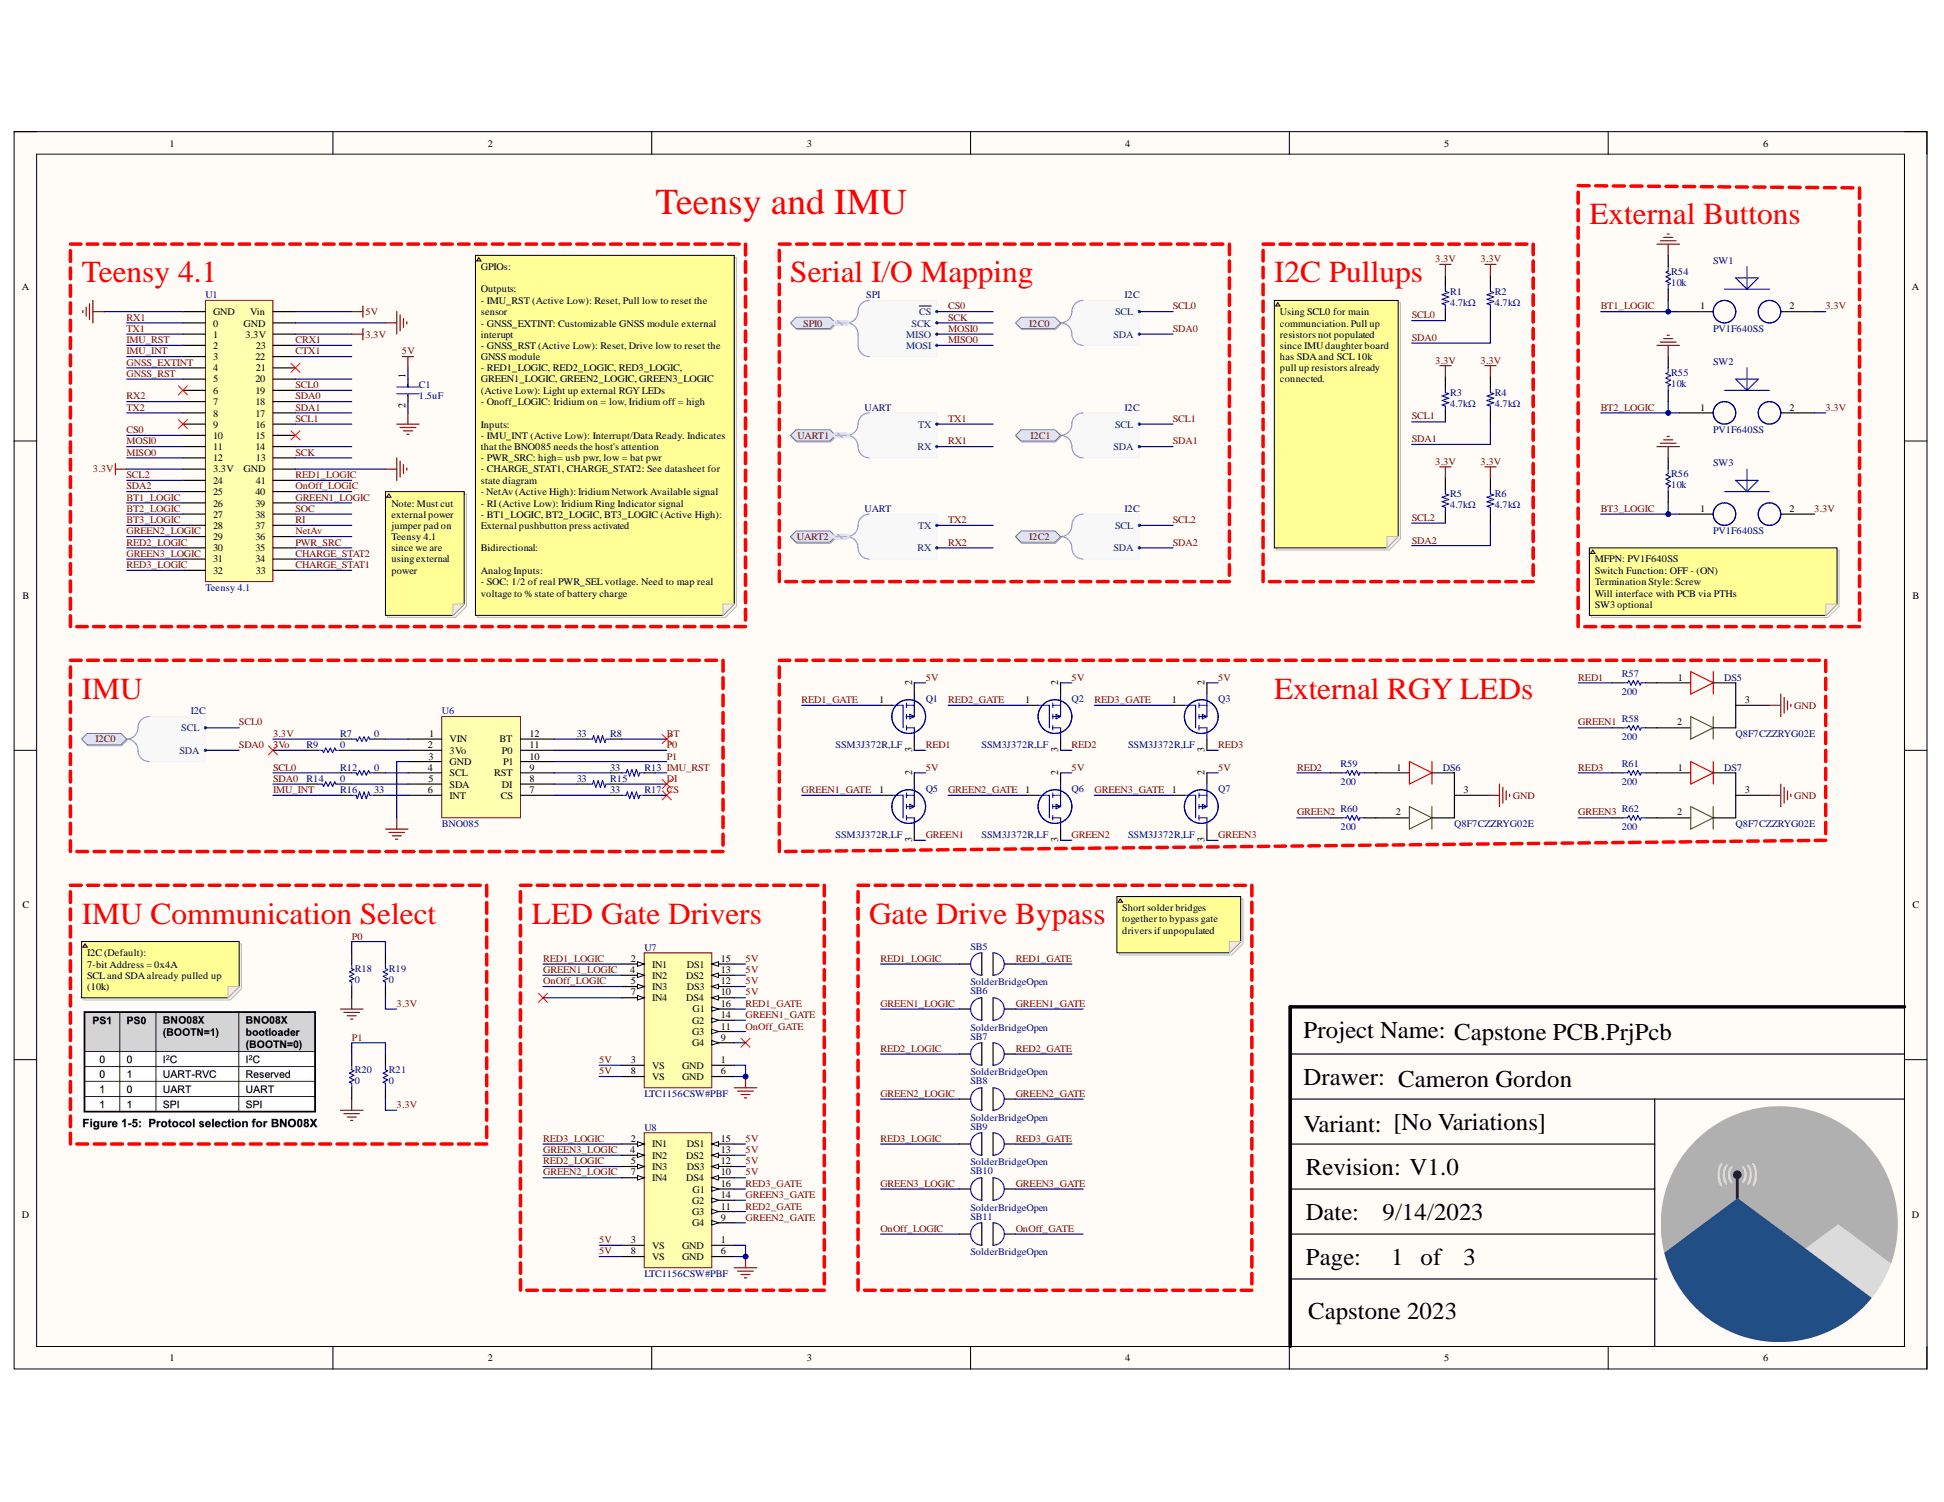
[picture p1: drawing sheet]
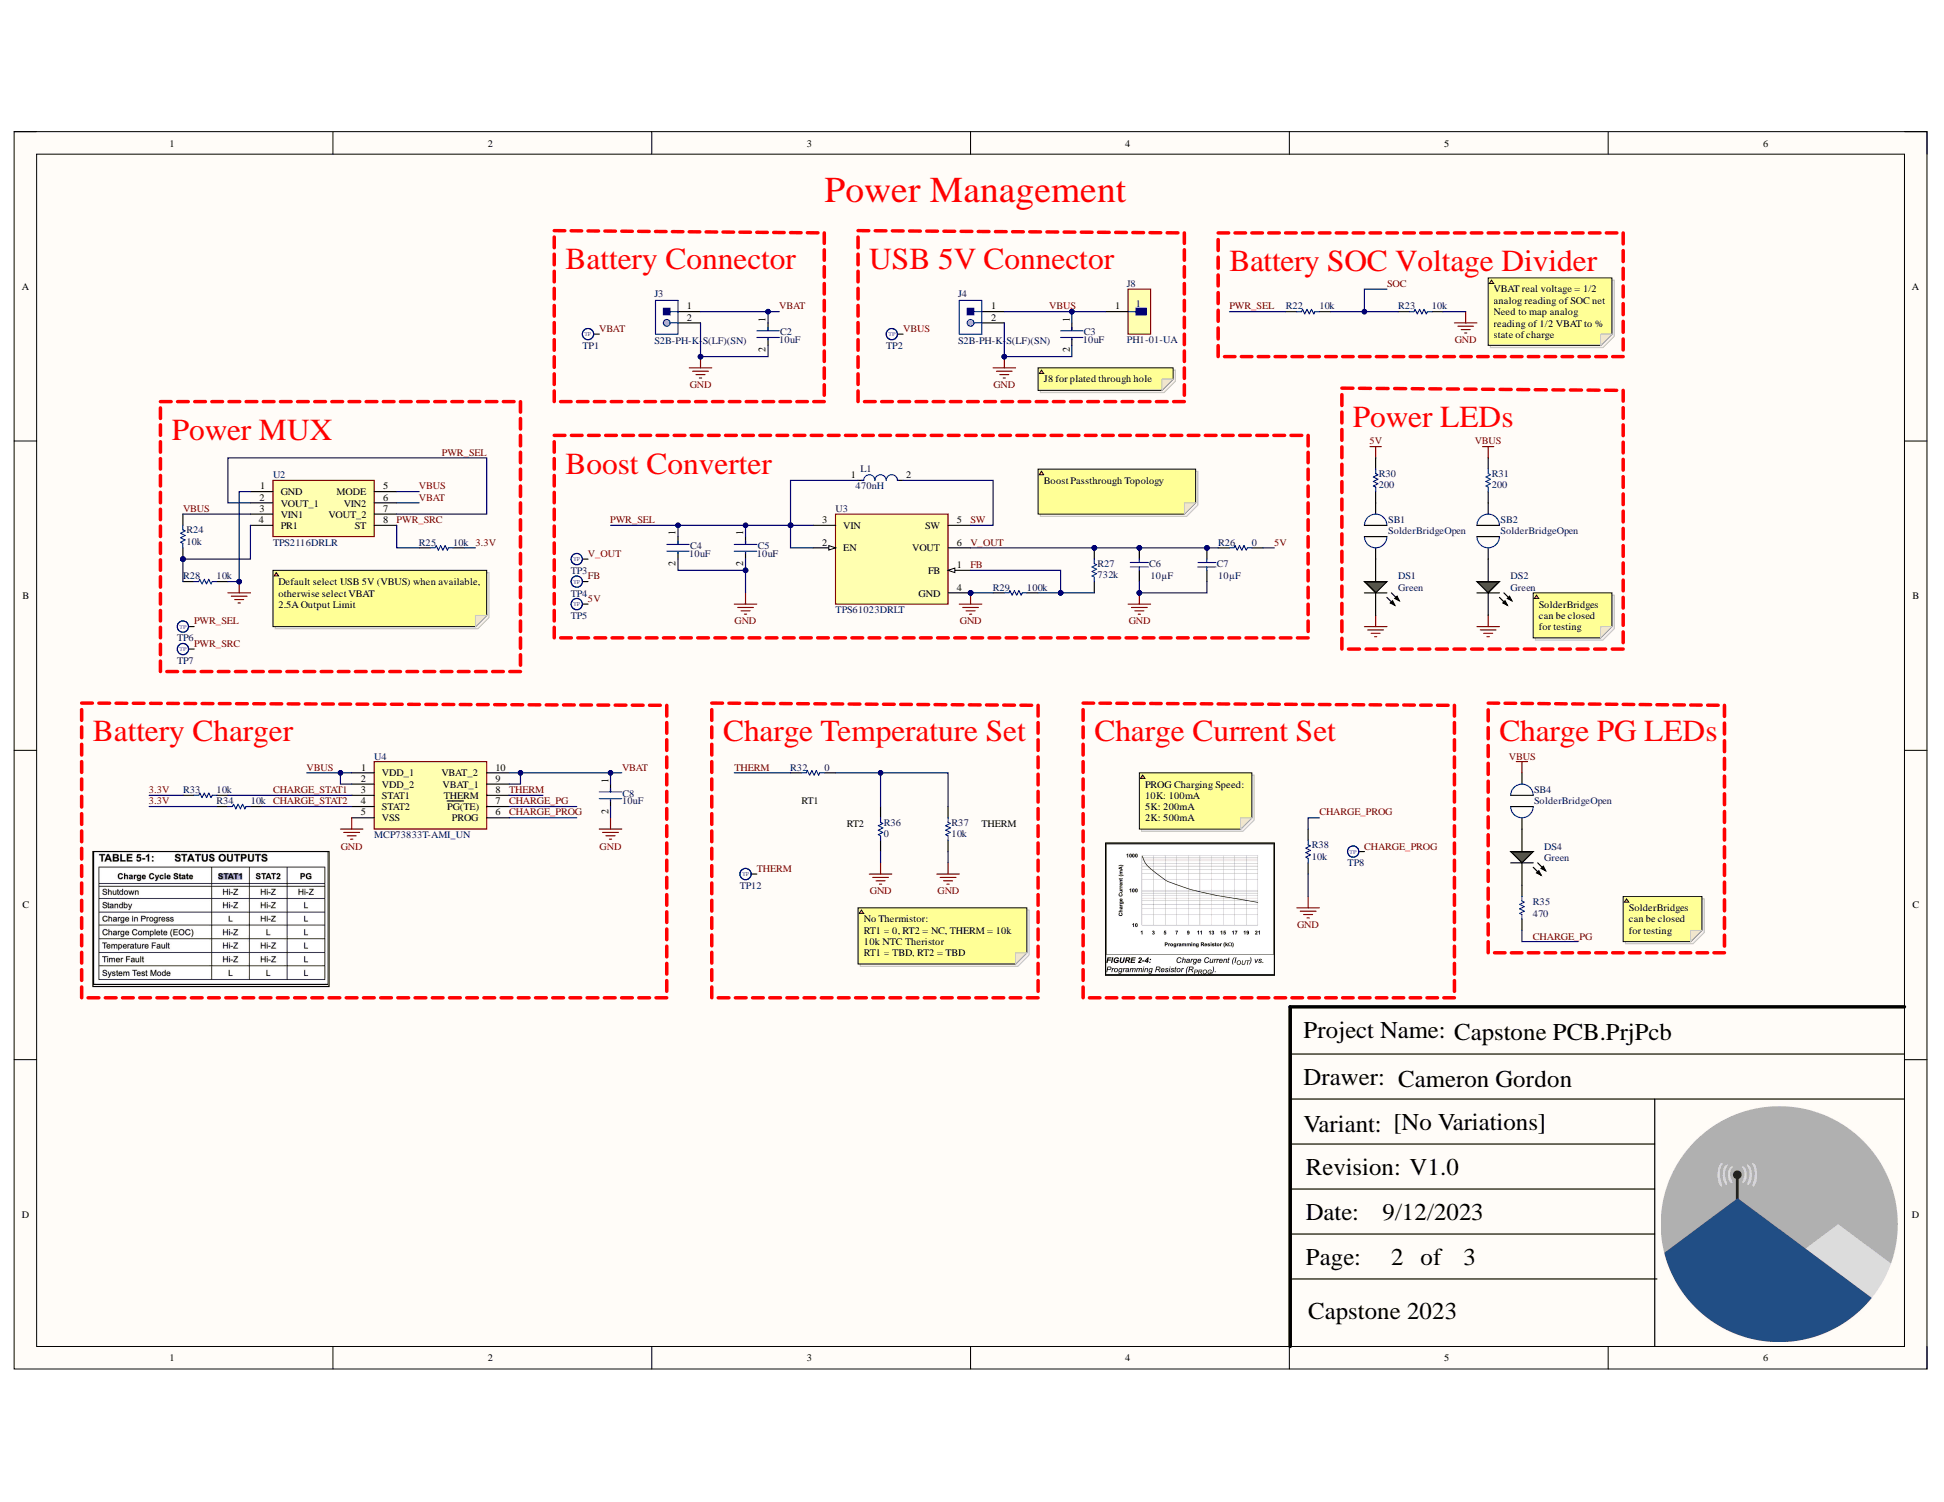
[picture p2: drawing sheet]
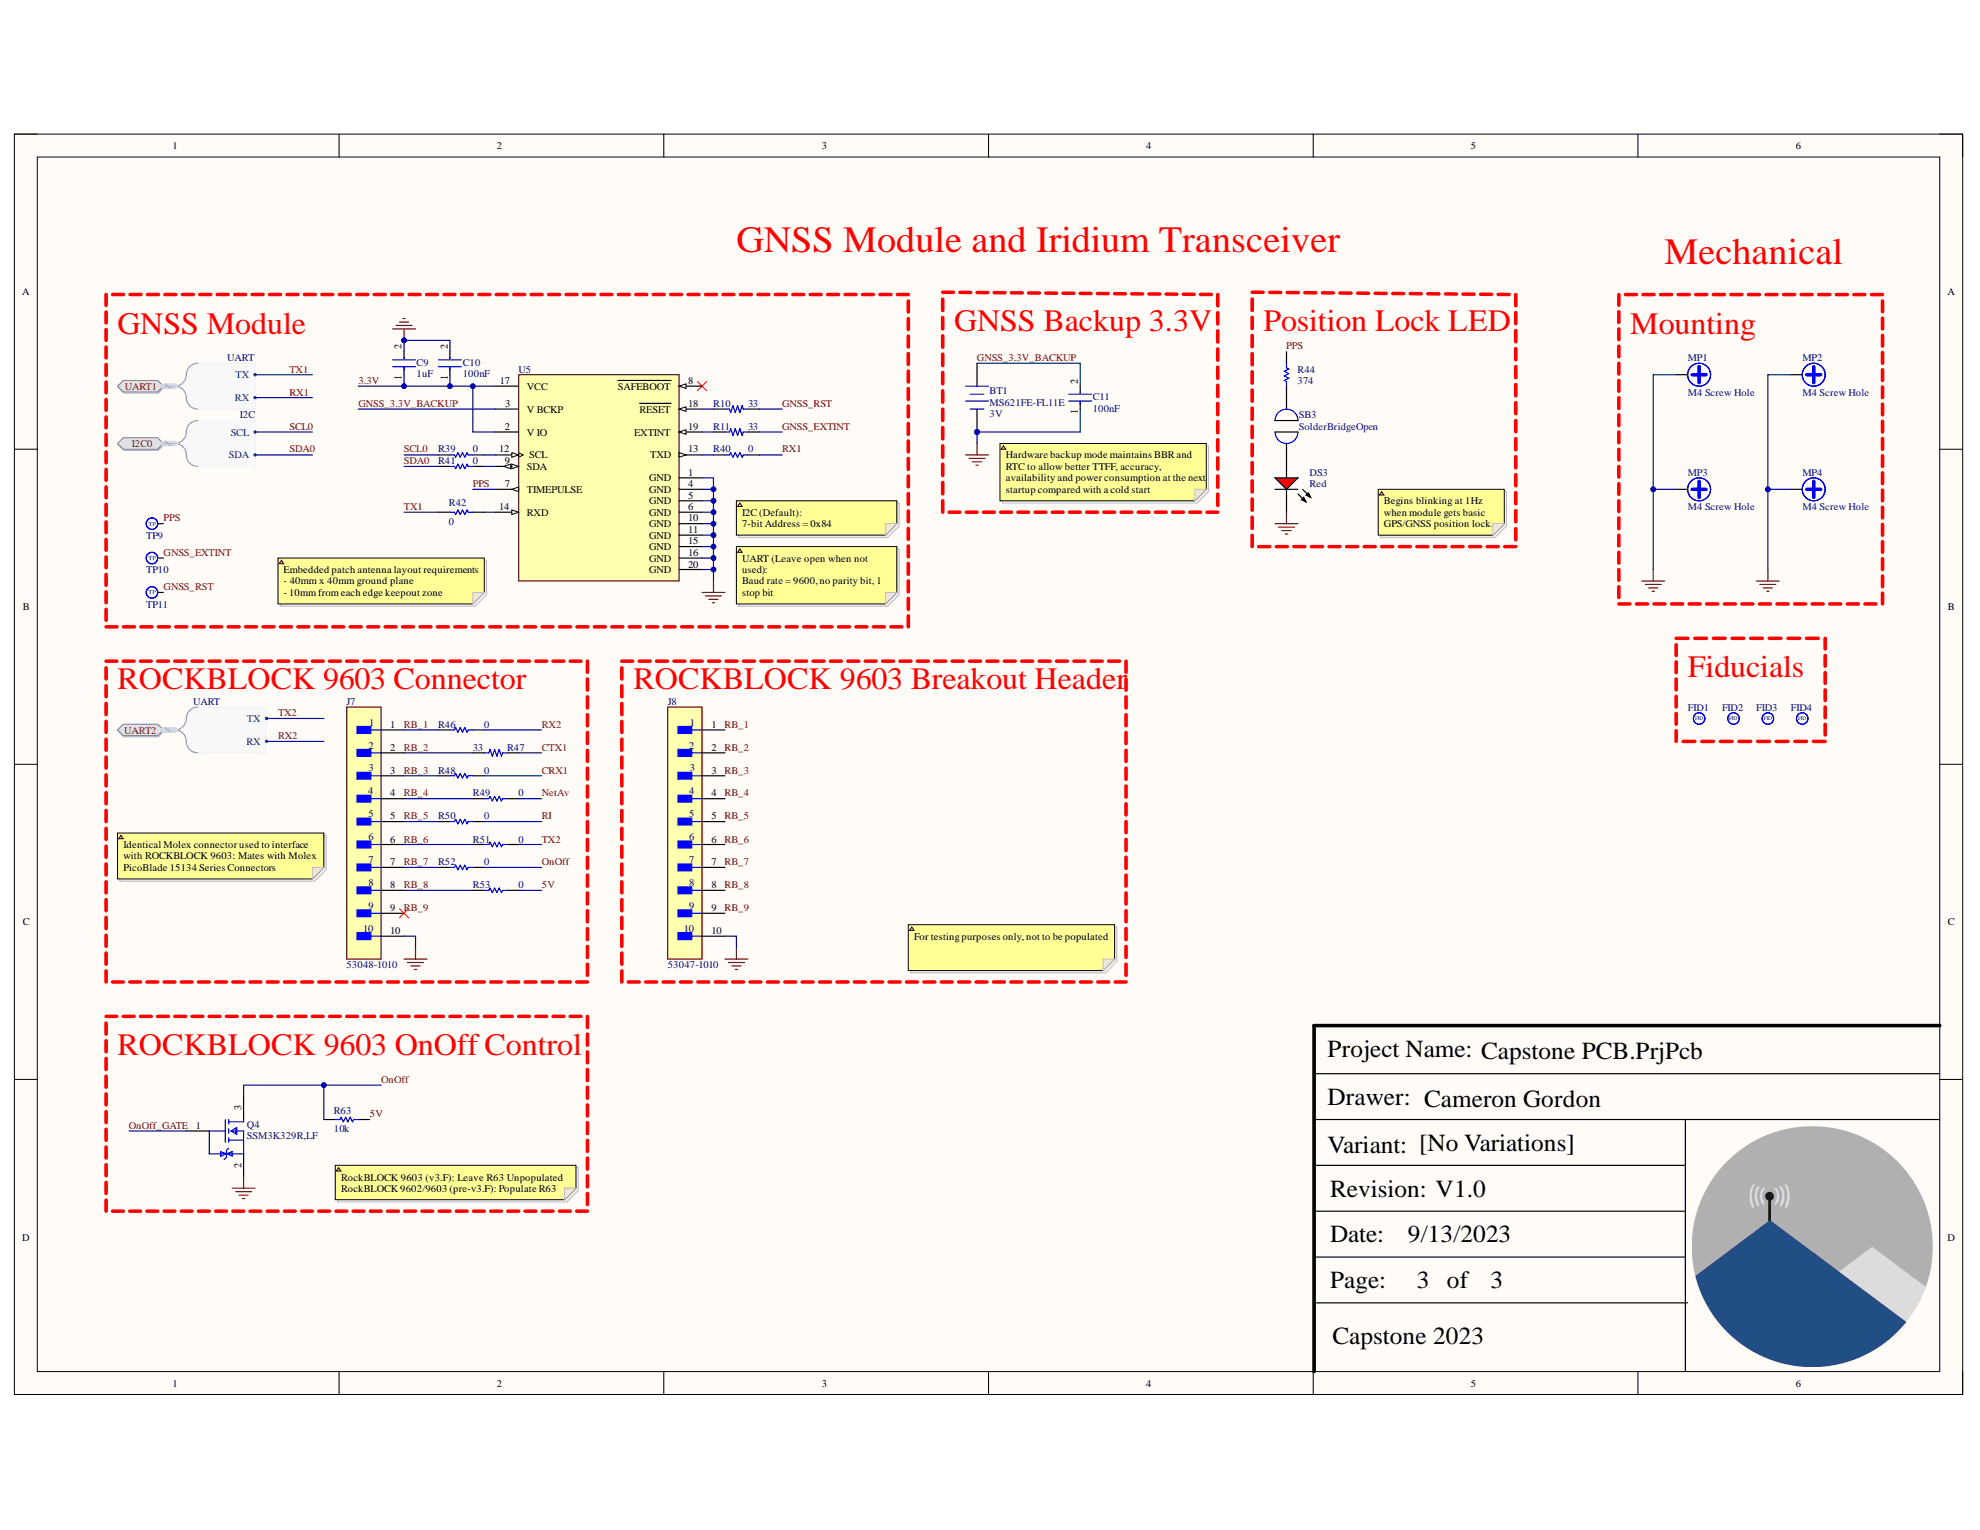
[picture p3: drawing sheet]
# Altium project Capstone PCB.PrjPcb
ProjectDrawer: Cameron Gordon; ProjectRevision: V1.0
3 sheets, 135 parts. Net scope: global (net labels, ports and power ports of the same name join across sheets).
Board file: Capstone PCB.PcbDoc
Sheets:
  Teensy and ICs.SchDoc
  Power Management.SchDoc
  Communication.SchDoc

## Sheet Teensy and ICs.SchDoc: NER A Size Template
size Tabloid; ApprovedBy: WS; DrawnBy: Cameron Gordon; Address4: X.X.X; Revision: 1; SheetNumber: 1; SheetTotal: 3

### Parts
C1  Capacitance: 1.5uF  [FP-C2012-125-0_2-MFG]  (hidden comment: C2012X7R1E155K125AC)
DS5  Q8F7CZZRYG02E  [Q8F7CZZRYG02E]
DS6  Q8F7CZZRYG02E  [Q8F7CZZRYG02E]
DS7  Q8F7CZZRYG02E  [Q8F7CZZRYG02E]
Q1  SSM3J372R,LF  [SSM3J372RLF]
Q2  SSM3J372R,LF  [SSM3J372RLF]
Q3  SSM3J372R,LF  [SSM3J372RLF]
Q5  SSM3J372R,LF  [SSM3J372RLF]
Q6  SSM3J372R,LF  [SSM3J372RLF]
Q7  SSM3J372R,LF  [SSM3J372RLF]
R1  Resistance: 4.7kΩ  [0603 Resistor]  (hidden comment: ERJ-3GEYJ472V)
R2  Resistance: 4.7kΩ  [0603 Resistor]  (hidden comment: ERJ-3GEYJ472V)
R3  Resistance: 4.7kΩ  [0603 Resistor]  (hidden comment: ERJ-3GEYJ472V)
R4  Resistance: 4.7kΩ  [0603 Resistor]  (hidden comment: ERJ-3GEYJ472V)
R5  Resistance: 4.7kΩ  [0603 Resistor]  (hidden comment: ERJ-3GEYJ472V)
R6  Resistance: 4.7kΩ  [0603 Resistor]  (hidden comment: ERJ-3GEYJ472V)
R7  Resistance: 0  [RESC1608X55X25ML10T15]  (hidden comment: RC0603JR-070RL)
R8  Resistance: 33  [0603 Resistor]  (hidden comment: CRGCQ0603J33R)
R9  Resistance: 0  [RESC1608X55X25ML10T15]  (hidden comment: RC0603JR-070RL)
R12  Resistance: 0  [RESC1608X55X25ML10T15]  (hidden comment: RC0603JR-070RL)
R13  Resistance: 33  [0603 Resistor]  (hidden comment: CRGCQ0603J33R)
R14  Resistance: 0  [RESC1608X55X25ML10T15]  (hidden comment: RC0603JR-070RL)
R15  Resistance: 33  [0603 Resistor]  (hidden comment: CRGCQ0603J33R)
R16  Resistance: 33  [0603 Resistor]  (hidden comment: CRGCQ0603J33R)
R17  Resistance: 33  [0603 Resistor]  (hidden comment: CRGCQ0603J33R)
R18  Resistance: 0  [RESC1608X55X25ML10T15]  (hidden comment: RC0603JR-070RL)
R19  Resistance: 0  [RESC1608X55X25ML10T15]  (hidden comment: RC0603JR-070RL)
R20  Resistance: 0  [RESC1608X55X25ML10T15]  (hidden comment: RC0603JR-070RL)
R21  Resistance: 0  [RESC1608X55X25ML10T15]  (hidden comment: RC0603JR-070RL)
R54  Resistance: 10k  [RESC1609X55X30LL15T15]  (hidden comment: ERJ3EKF1002V)
R55  Resistance: 10k  [RESC1609X55X30LL15T15]  (hidden comment: ERJ3EKF1002V)
R56  Resistance: 10k  [RESC1609X55X30LL15T15]  (hidden comment: ERJ3EKF1002V)
R57  value 200  [RESC2013X60X35ML10T20]  (hidden comment: RC0805JR-07200RL)
R58  value 200  [RESC2013X60X35ML10T20]  (hidden comment: RC0805JR-07200RL)
R59  value 200  [RESC2013X60X35ML10T20]  (hidden comment: RC0805JR-07200RL)
R60  value 200  [RESC2013X60X35ML10T20]  (hidden comment: RC0805JR-07200RL)
R61  value 200  [RESC2013X60X35ML10T20]  (hidden comment: RC0805JR-07200RL)
R62  value 200  [RESC2013X60X35ML10T20]  (hidden comment: RC0805JR-07200RL)
SB5  SolderBridgeOpen  [SOLDERBRIDGEOPEN]
SB6  SolderBridgeOpen  [SOLDERBRIDGEOPEN]
SB7  SolderBridgeOpen  [SOLDERBRIDGEOPEN]
SB8  SolderBridgeOpen  [SOLDERBRIDGEOPEN]
SB9  SolderBridgeOpen  [SOLDERBRIDGEOPEN]
SB10  SolderBridgeOpen  [SOLDERBRIDGEOPEN]
SB11  SolderBridgeOpen  [SOLDERBRIDGEOPEN]
SW1  PV1F640SS  [PV1F640SS-Footprint-1]
SW2  PV1F640SS  [PV1F640SS-Footprint-1]
SW3  PV1F640SS  [PV1F640SS-Footprint-1]
U1  Teensy 4.1  [Teensy_4.1]
U6  BNO085  [BNO085]
U7  LTC1156CSW#PBF  [LT-SW-16_L]
U8  LTC1156CSW#PBF  [LT-SW-16_L]

### Blocks framed on the sheet
External Buttons: R54-R56 SW1-SW3
Teensy 4.1: C1 U1
I2C Pullups: R1-R6
IMU: R7-R9 R12-R17 U6
External RGY LEDs: DS5-DS7 Q1-Q3 Q5-Q7 R57-R62
IMU Communication Select: R18-R21
LED Gate Drivers: U7 U8
Gate Drive Bypass: SB5-SB11

### Ports
I2C0 (bidir, harness I2C), I2C1 (bidir, harness I2C), I2C2 (bidir, harness I2C), SPI0 (harness SPI), UART1 (harness UART), UART2 (harness UART)

### Harnesses
SPI: MOSI, MISO, ~{CS}, SCK
UART: TX, RX
I2C: SCL, SDA

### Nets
3.3V: R1.2 R2.2 R3.2 R4.2 R5.2 R6.2 R7.1 R19.1 R21.1 SW1.2 SW2.2 SW3.2 U1.15(3.3V) U1.46(3.3V)
5V: C1.1 Q1.2(S) Q2.2(S) Q3.2(S) Q5.2(S) Q6.2(S) Q7.2(S) U1.48(Vin) U7.3(VS) U7.8(VS) U7.10(DS4) U7.12(DS3) U7.13(DS2) U7.15(DS1) U8.3(VS) U8.8(VS) U8.10(DS4) U8.12(DS3) U8.13(DS2) U8.15(DS1)
GND: C1.2 DS5.3 DS6.3 DS7.3 R18.1 R20.1 R54.1 R55.1 R56.1 U1.1(GND) U1.34(GND) U1.47(GND) U6.3(GND) U7.1(GND) U7.6(GND) U8.1(GND) U8.6(GND)
3Vo: R9.1
BT: R8.2
BT1_LOGIC: R54.2 SW1.1 U1.18(26)
BT2_LOGIC: R55.2 SW2.1 U1.19(27)
BT3_LOGIC: R56.2 SW3.1 U1.20(28)
CHARGE_STAT1: U1.25(33)
CHARGE_STAT2: U1.26(34)
CRX1: U1.45(23)
CS: R17.2
CS0: U1.12(10) ; port SPI0.~{CS}
CTX1: U1.44(22)
DI: R15.2
GNSS_EXTINT: U1.6(4)
GNSS_RST: U1.7(5)
GREEN1: Q5.3(D) R58.2
GREEN1_GATE: Q5.1(G) SB6.1 U7.14(G2)
GREEN1_LOGIC: SB6.2 U1.31(39) U7.4(IN2)
GREEN2: Q6.3(D) R60.2
GREEN2_GATE: Q6.1(G) SB8.1 U8.9(G4)
GREEN2_LOGIC: SB8.2 U1.21(29) U8.7(IN4)
GREEN3: Q7.3(D) R62.2
GREEN3_GATE: Q7.1(G) SB10.1 U8.14(G2)
GREEN3_LOGIC: SB10.2 U1.23(31) U8.4(IN2)
IMU_INT: R16.2 U1.5(3)
IMU_RST: R13.2 U1.4(2)
MISO0: U1.14(12) ; port SPI0.MOSI
MOSI0: U1.13(11) ; port SPI0.MISO
NetAv: U1.28(36)
OnOff_GATE: SB11.1 U7.11(G3)
OnOff_LOGIC: SB11.2 U1.32(40) U7.5(IN3)
P0: R18.2 R19.2 U6.11(P0)
P1: R20.2 R21.2 U6.10(P1)
PWR_SRC: U1.27(35)
RED1: Q1.3(D) R57.2
RED1_GATE: Q1.1(G) SB5.1 U7.16(G1)
RED1_LOGIC: SB5.2 U1.33(41) U7.2(IN1)
RED2: Q2.3(D) R59.2
RED2_GATE: Q2.1(G) SB7.1 U8.11(G3)
RED2_LOGIC: SB7.2 U1.22(30) U8.5(IN3)
RED3: Q3.3(D) R61.2
RED3_GATE: Q3.1(G) SB9.1 U8.16(G1)
RED3_LOGIC: SB9.2 U1.24(32) U8.2(IN1)
RI: U1.29(37)
RX1: U1.2(0) ; port UART1.RX
RX2: U1.9(7) ; port UART2.RX
SCK: U1.35(13) ; port SPI0.SCK
SCL0: R1.1 R12.1 U1.41(19) ; port I2C0.SCL
SCL1: R3.1 U1.38(16) ; port I2C1.SCL
SCL2: R5.1 U1.16(24) ; port I2C2.SCL
SDA0: R2.1 R14.1 U1.40(18) ; port I2C0.SDA
SDA1: R4.1 U1.39(17) ; port I2C1.SDA
SDA2: R6.1 U1.17(25) ; port I2C2.SDA
SOC: U1.30(38)
TX1: U1.3(1) ; port UART1.TX
TX2: U1.10(8) ; port UART2.TX
NetDS5_1: DS5.1 R57.1
NetDS5_2: DS5.2 R58.1
NetDS6_1: DS6.1 R59.1
NetDS6_2: DS6.2 R60.1
NetDS7_1: DS7.1 R61.1
NetDS7_2: DS7.2 R62.1
NetR7_2: R7.2 U6.1(VIN)
NetR8_1: R8.1 U6.12(BT)
NetR9_2: R9.2 U6.2(3Vo)
NetR12_2: R12.2 U6.4(SCL)
NetR13_1: R13.1 U6.9(RST)
NetR14_2: R14.2 U6.5(SDA)
NetR15_1: R15.1 U6.8(DI)
NetR16_1: R16.1 U6.6(INT)
NetR17_1: R17.1 U6.7(CS)

Not connected (* = marked no-connect by the designer): U1 8(6)* 11(9)* 36(14) 37(15)* 42(20) 43(21)*; U7 7(IN4)* 9(G4)*

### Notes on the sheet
- Teensy and IMU
- Serial I/O Mapping
- Using SCL0 for main communciation. Pull up resistors not populated since IMU daughter board has SDA and SCL 10k  pull up resistors already connected.
- Note: Must cut external power jumper pad on Teensy 4.1 since we are using external power
- GPIOs:
  Outputs:
  - IMU_RST (Active Low): Reset, Pull low to reset the sensor
  - GNSS_EXTINT: Customizable GNSS module external interupt
  - GNSS_RST (Active Low): Reset, Drive low to reset the GNSS module
  - RED1_LOGIC, RED2_LOGIC, RED3_LOGIC, GREEN1_LOGIC, GREEN2_LOGIC, GREEN3_LOGIC (Active Low): Light up external RGY LEDs
  - Onoff_LOGIC: Iridium on = low, Iridium off = high
  Inputs:
  - IMU_INT (Active Low): Interrupt/Data Ready. Indicates that the BNO085 needs the host's attention
  - PWR_SRC: high= usb pwr, low = bat pwr
  - CHARGE_STAT1, CHARGE_STAT2: See datasheet for state diagram
  - NetAv (Active High): Iridium Network Available signal
  - RI (Active Low): Iridium Ring Indicator signal
  - BT1_LOGIC, BT2_LOGIC, BT3_LOGIC (Active High): External pushbutton press activated
  Bidirectional:
  Analog Inputs:
  - SOC: 1/2 of real PWR_SEL votlage. Need to map real voltage to % state of battery charge
- (near SW3) MFPN: PV1F640SS
  Switch Function: OFF - (ON)
  Termination Style: Screw
  Will interface with PCB via PTHs
  SW3 optional
- I2C (Default):
  7-bit Address = 0x4A
  SCL and SDA already pulled up (10k)
- Short solder bridges together to bypass gate drivers if unpopulated

## Sheet Power Management.SchDoc: NER A Size Template
size Tabloid; ApprovedBy: WS; DrawnBy: Cameron Gordon; Address4: X.X.X; Revision: 1; SheetNumber: 2; SheetTotal: 3

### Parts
(Parts that share a designator on the sheet are numbered #1, #2 ... from top to bottom, then left to right.)
C2  value 10uF  [FP-C0805C-DG-MFG]  (hidden comment: C0805C106K8PACTU)
C3  value 10uF  [FP-C0805C-DG-MFG]  (hidden comment: C0805C106K8PACTU)
C4  value 10uF  [FP-C0805C-DG-MFG]  (hidden comment: C0805C106K8PACTU)
C5  value 10uF  [FP-C0805C-DG-MFG]  (hidden comment: C0805C106K8PACTU)
C6  Capacitance: 10µF  [CAPC3216X180X55LL20T25]  (hidden comment: GRM31CR71C106KAC7L)
C7  Capacitance: 10µF  [CAPC3216X180X55LL20T25]  (hidden comment: GRM31CR71C106KAC7L)
C8  value 10uF  [FP-C0805C-DG-MFG]  (hidden comment: C0805C106K8PACTU)
DS1  Color: Green  [LUMX-SML-LXT0805_V]  (hidden comment: SML-LXT0805GW-TR)
DS2  Color: Green  [LUMX-SML-LXT0805_V]  (hidden comment: SML-LXT0805GW-TR)
DS4  Color: Green  [LUMX-SML-LXT0805_V]  (hidden comment: SML-LXT0805GW-TR)
J3  S2B-PH-K-S(LF)(SN)  [JST-S2B-PH-K-S_V]
J4  S2B-PH-K-S(LF)(SN)  [JST-S2B-PH-K-S_V]
J8#1  PH1-01-UA  [FP-PH1-01-UA-MFG]
L1  Inductance: 470nH  [FP-IHLP-1212AE-11-MFG]  (hidden comment: IHLP1212AEERR47M11)
R22  Resistance: 10k  [RESC1609X55X30LL15T15]  (hidden comment: ERJ3EKF1002V)
R23  Resistance: 10k  [RESC1609X55X30LL15T15]  (hidden comment: ERJ3EKF1002V)
R24  Resistance: 10k  [RESC1609X55X30LL15T15]  (hidden comment: ERJ3EKF1002V)
R25  Resistance: 10k  [RESC1609X55X30LL15T15]  (hidden comment: ERJ3EKF1002V)
R26  Resistance: 0  [RESC1608X55X25ML10T15]  (hidden comment: RC0603JR-070RL)
R27  value 732k  [RESC1608X55X30LL15T15]  (hidden comment: ERJ-3EKF5232V)
R28  Resistance: 10k  [RESC1609X55X30LL15T15]  (hidden comment: ERJ3EKF1002V)
R29  value 100k  [RESC1608X55X30ML15T15]  (hidden comment: ERJ-3EKF1003V)
R30  value 200  [RESC2013X60X35ML10T20]  (hidden comment: RC0805JR-07200RL)
R31  value 200  [RESC2013X60X35ML10T20]  (hidden comment: RC0805JR-07200RL)
R32  Resistance: 0  [RESC1608X55X25ML10T15]  (hidden comment: RC0603JR-070RL)
R33  Resistance: 10k  [RESC1609X55X30LL15T15]  (hidden comment: ERJ3EKF1002V)
R34  Resistance: 10k  [RESC1609X55X30LL15T15]  (hidden comment: ERJ3EKF1002V)
R35  value 470  [RESC1608X55X30NL15T15]  (hidden comment: ERJ-3GEYJ471V)
R36  Resistance: 0  [RESC1608X55X25ML10T15]  (hidden comment: RC0603JR-070RL)
R37  Resistance: 10k  [RESC1609X55X30LL15T15]  (hidden comment: ERJ3EKF1002V)
R38  Resistance: 10k  [RESC1609X55X30LL15T15]  (hidden comment: ERJ3EKF1002V)
SB1  SolderBridgeOpen  [SOLDERBRIDGEOPEN]
SB2  SolderBridgeOpen  [SOLDERBRIDGEOPEN]
SB4  SolderBridgeOpen  [SOLDERBRIDGEOPEN]
TP1  0.040" Circular Test Point  [40 mil Circular Test Point]  (value not drawn)
TP2  0.040" Circular Test Point  [40 mil Circular Test Point]  (value not drawn)
TP3  0.040" Circular Test Point  [40 mil Circular Test Point]  (value not drawn)
TP4  0.040" Circular Test Point  [40 mil Circular Test Point]  (value not drawn)
TP5  0.040" Circular Test Point  [40 mil Circular Test Point]  (value not drawn)
TP6  0.040" Circular Test Point  [40 mil Circular Test Point]  (value not drawn)
TP7  0.040" Circular Test Point  [40 mil Circular Test Point]  (value not drawn)
TP8  0.040" Circular Test Point  [40 mil Circular Test Point]  (value not drawn)
TP12  0.040" Circular Test Point  [40 mil Circular Test Point]  (value not drawn)
U2  TPS2116DRLR  [SOTFL50P160X60-8N]
U3  TPS61023DRLT  [FP-DRL0006A-MFG]
U4  MCP73833T-AMI_UN  [SOP50P490X110-10N]

### Blocks framed on the sheet
Battery Connector: C2 J3 TP1
USB 5V Connector: C3 J4 J8#1 TP2
Battery SOC Voltage Divider: R22 R23
Power MUX: R24 R25 R28 TP6 TP7 U2
Power LEDs: DS1 DS2 R30 R31 SB1 SB2
Boost Converter: C4-C7 L1 R26 R27 R29 TP3-TP5 U3
Battery Charger: C8 R33 R34 U4
Charge Temperature Set: R32 R36 R37 TP12
Charge Current Set: R38 TP8
Charge PG LEDs: DS4 R35 SB4

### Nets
3.3V: R25.2 R33.1 R34.1
5V: R26.1 R30.2 TP5.1
GND: C2.2 C3.2 C4.2 C5.2 C6.1 C7.1 C8.2 DS1.2(K) DS2.2(K) J3.2 J4.2 R23.2 R28.2 R29.1 R36.2 R37.1 R38.1 U2.1(GND) U3.4(GND) U4.5(VSS)
VBUS: C3.1 J4.1 J8#1.1 R24.2 R31.2 SB4.2 TP2.1 U2.3(VIN1) U2.5(MODE) U4.1(VDD_1) U4.2(VDD_2)
CHARGE_PG: R35.1 U4.7(~{PG(}TE))
CHARGE_PROG: R38.2 TP8.1 U4.6(PROG)
CHARGE_STAT1: R33.2 U4.3(STAT1)
CHARGE_STAT2: R34.2 U4.4(STAT2)
FB: R27.1 R29.2 TP4.1 U3.1(FB)
PWR_SEL: C4.1 C5.1 L1.1 R22.1 TP6.1 U2.2(VOUT_1) U2.7(VOUT_2) U3.2(EN) U3.3(VIN)
PWR_SRC: R25.1 TP7.1 U2.8(ST)
SOC: R22.2 R23.1
SW: L1.2 U3.5(SW)
THERM: R32.2 TP12.1 U4.8(THERM)
V_OUT: C6.2 C7.2 R26.2 R27.2 TP3.1 U3.6(VOUT)
VBAT: C2.1 C8.1 J3.1 TP1.1 U2.6(VIN2) U4.9(VBAT_1) U4.10(VBAT_2)
NetDS1_1: DS1.1(A) SB1.1
NetDS2_1: DS2.1(A) SB2.1
NetDS4_1: DS4.1(A) SB4.1
NetDS4_2: DS4.2(K) R35.2
NetR24_1: R24.1 R28.1 U2.4(PR1)
NetR30_1: R30.1 SB1.2
NetR31_1: R31.1 SB2.2
NetR32_1: R32.1 R36.1 R37.2

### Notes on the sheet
- Power Management
- VBAT real voltage = 1/2 analog reading of SOC net
  Need to map analog reading of 1/2 VBAT to % state of charge
- (near C3) J8 for plated through hole
- Boost Passthrough Topology
- (near R25) Default select USB 5V (VBUS) when available, otherwise select VBAT
  2.5A Output Limit
- SolderBridges can be closed for testing
- (near R32) RT1
- (near R36) RT2
- (near R37) THERM
- PROG Charging Speed:
  10K: 100mA
  5K: 200mA
  2K: 500mA
- No Thermistor:
  RT1 = 0, RT2 = NC, THERM = 10k
  10k NTC Theristor
  RT1 = TBD, RT2 = TBD

## Sheet Communication.SchDoc: NER A Size Template
size Tabloid; ApprovedBy: WS; DrawnBy: Cameron Gordon; Address4: X.X.X; Revision: 1; SheetNumber: 3; SheetTotal: 3

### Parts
(Parts that share a designator on the sheet are numbered #1, #2 ... from top to bottom, then left to right.)
BT1  MS621FE-FL11E  Output Voltage: 3V  [SEIK-MS621FE-FL11E-2_V]
C9  Capacitance: 100nF  [FP-CL10-IPC_C]  (hidden comment: CL10B104MB8NNNC)
C10  Capacitance: 100nF  [FP-CL10-IPC_C]  (hidden comment: CL10B104MB8NNNC)
C11  Capacitance: 100nF  [FP-CL10-IPC_C]  (hidden comment: CL10B104MB8NNNC)
DS3  Illumination Colour: Red  [LTST-C170KRKT_V]  (hidden comment: LTST-C170KRKT)
FID1  Fiducial  [40 mil Circular Test Point]  (value not drawn)
FID2  Fiducial  [40 mil Circular Test Point]  (value not drawn)
FID3  Fiducial  [40 mil Circular Test Point]  (value not drawn)
FID4  Fiducial  [40 mil Circular Test Point]  (value not drawn)
J7  53048-1010  [FP-53048-1010-MFG]
J8#2  53047-1010  [FP-53047-1010-MFG]
MP1  M4 Screw Hole  [New footprint 1]
MP2  M4 Screw Hole  [New footprint 1]
MP3  M4 Screw Hole  [New footprint 1]
MP4  M4 Screw Hole  [New footprint 1]
Q4  SSM3K329R,LF  [FP-2-3Z1A-MFG]
R10  Resistance: 33  [0603 Resistor]  (hidden comment: CRGCQ0603J33R)
R11  Resistance: 33  [0603 Resistor]  (hidden comment: CRGCQ0603J33R)
R39  Resistance: 0  [RESC1608X55X25ML10T15]  (hidden comment: RC0603JR-070RL)
R40  Resistance: 0  [RESC1608X55X25ML10T15]  (hidden comment: RC0603JR-070RL)
R41  Resistance: 0  [RESC1608X55X25ML10T15]  (hidden comment: RC0603JR-070RL)
R42  Resistance: 0  [RESC1608X55X25ML10T15]  (hidden comment: RC0603JR-070RL)
R44  value 374  [RESC2013X60X35ML10T20]  (hidden comment: RC0805FR-07374RL)
R46  Resistance: 0  [RESC1608X55X25ML10T15]  (hidden comment: RC0603JR-070RL)
R47  Resistance: 33  [0603 Resistor]  (hidden comment: CRGCQ0603J33R)
R48  Resistance: 0  [RESC1608X55X25ML10T15]  (hidden comment: RC0603JR-070RL)
R49  Resistance: 0  [RESC1608X55X25ML10T15]  (hidden comment: RC0603JR-070RL)
R50  Resistance: 0  [RESC1608X55X25ML10T15]  (hidden comment: RC0603JR-070RL)
R51  Resistance: 0  [RESC1608X55X25ML10T15]  (hidden comment: RC0603JR-070RL)
R52  Resistance: 0  [RESC1608X55X25ML10T15]  (hidden comment: RC0603JR-070RL)
R53  Resistance: 0  [RESC1608X55X25ML10T15]  (hidden comment: RC0603JR-070RL)
R63  Resistance: 10k  [RESC1609X55X30LL15T15]  (hidden comment: ERJ3EKF1002V)
SB3  SolderBridgeOpen  [SOLDERBRIDGEOPEN]
TP9  0.040" Circular Test Point  [40 mil Circular Test Point]  (value not drawn)
TP10  0.040" Circular Test Point  [40 mil Circular Test Point]  (value not drawn)
TP11  0.040" Circular Test Point  [40 mil Circular Test Point]  (value not drawn)
U5  SAM-M10Q-00B  [FP-SAM-M10Q-00B-MFG]  (value not drawn)

### Blocks framed on the sheet
GNSS Module: C9 C10 R10 R11 R39-R42 TP9-TP11 U5
GNSS Backup 3.3V: BT1 C11
Position Lock LED: DS3 R44 SB3
Mounting: MP1-MP4
ROCKBLOCK 9603 Connector: J7 R46-R53
ROCKBLOCK 9603 Breakout Header: J8#2
Fiducials: FID1-FID4
ROCKBLOCK 9603 OnOff Control: Q4 R63

### Ports
I2C0 (bidir, harness I2C), UART1 (harness UART), UART2 (harness UART)

### Harnesses
UART: TX, RX
I2C: SCL, SDA

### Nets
3.3V: C9.1 C10.1 U5.2(V_IO) U5.17(VCC)
5V: R53.1 R63.1
GND: BT1.2(-) C9.2 C10.2 C11.1 DS3.2(K) J7.10 J8#2.10 MP1.1 MP2.1 MP3.1 MP4.1 Q4.2(SOURCE) U5.1(GND) U5.4(GND) U5.5(GND) U5.6(GND) U5.10(GND) U5.11(GND) U5.15(GND) U5.16(GND) U5.20(GND)
CRX1: R48.1
CTX1: R47.2
GNSS_3.3V_BACKUP: BT1.1(+) C11.2 U5.3(V_BCKP)
GNSS_EXTINT: R11.2 TP10.1
GNSS_RST: R10.1 TP11.1
NetAv: R49.1
OnOff: Q4.3(DRAIN) R52.1 R63.2
OnOff_GATE: Q4.1(GATE)
PPS: R44.1 TP9.1 U5.7(TIMEPULSE)
RB_1: J7.1 J8#2.1 R46.2
RB_2: J7.2 J8#2.2 R47.1
RB_3: J7.3 J8#2.3 R48.2
RB_4: J7.4 J8#2.4 R49.2
RB_5: J7.5 J8#2.5 R50.2
RB_6: J7.6 J8#2.6 R51.2
RB_7: J7.7 J8#2.7 R52.2
RB_8: J7.8 J8#2.8 R53.2
RB_9: J7.9 J8#2.9
RI: R50.1
RX1: R40.1 ; port UART1.RX
RX2: R46.1 ; port UART2.RX
SCL0: R39.1 ; port I2C0.SCL
SDA0: R41.1 ; port I2C0.SDA
TX1: R42.1 ; port UART1.TX
TX2: R51.1 ; port UART2.TX
NetDS3_1: DS3.1(A) SB3.1
NetR10_2: R10.2 U5.18(~{RESET})
NetR11_1: R11.1 U5.19(EXTINT)
NetR39_2: R39.2 U5.12(SCL)
NetR40_2: R40.2 U5.13(TXD)
NetR41_2: R41.2 U5.9(SDA)
NetR42_2: R42.2 U5.14(RXD)
NetR44_2: R44.2 SB3.2

Not connected (* = marked no-connect by the designer): U5 8(~{SAFEBOOT})*

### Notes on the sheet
- GNSS Module and Iridium Transceiver
- Mechanical
- Hardware backup mode maintains BBR and RTC to allow better TTFF, accuracy, availability and power consumption at the next startup compared with a cold start
- I2C (Default):
  7-bit Address = 0x84
- Begins blinking at 1Hz when module gets basic GPS/GNSS position lock.
- Embedded patch antenna layout requirements:
  - 40mm x 40mm ground plane
  - 10mm from each edge keepout zone
- UART (Leave open when not used):
  Baud rate = 9600, no parity bit, 1 stop bit
- Identical Molex connector used to interface with ROCKBLOCK 9603: Mates with Molex PicoBlade 15134 Series Connectors
- For testing purposes only, not to be populated
- RockBLOCK 9603 (v3.F): Leave R63 Unpopulated
  RockBLOCK 9602/9603 (pre-v3.F): Populate R63

## Nets that join several sheets
3.3V: Teensy and ICs (14 pins), Power Management (R25.2 R33.1 R34.1), Communication (C9.1 C10.1 U5.2 U5.17)
5V: Teensy and ICs (20 pins), Power Management (R26.1 R30.2 TP5.1), Communication (R53.1 R63.1)
GND: Teensy and ICs (17 pins), Power Management (20 pins), Communication (21 pins)
CHARGE_STAT1: Teensy and ICs (U1.25), Power Management (R33.2 U4.3)
CHARGE_STAT2: Teensy and ICs (U1.26), Power Management (R34.2 U4.4)
CRX1: Teensy and ICs (U1.45), Communication (R48.1)
CTX1: Teensy and ICs (U1.44), Communication (R47.2)
GNSS_EXTINT: Teensy and ICs (U1.6), Communication (R11.2 TP10.1)
GNSS_RST: Teensy and ICs (U1.7), Communication (R10.1 TP11.1)
NetAv: Teensy and ICs (U1.28), Communication (R49.1)
OnOff_GATE: Teensy and ICs (SB11.1 U7.11), Communication (Q4.1)
PWR_SRC: Teensy and ICs (U1.27), Power Management (R25.1 TP7.1 U2.8)
RI: Teensy and ICs (U1.29), Communication (R50.1)
RX1: Teensy and ICs (U1.2), Communication (R40.1)
RX2: Teensy and ICs (U1.9), Communication (R46.1)
SCL0: Teensy and ICs (R1.1 R12.1 U1.41), Communication (R39.1)
SDA0: Teensy and ICs (R2.1 R14.1 U1.40), Communication (R41.1)
SOC: Teensy and ICs (U1.30), Power Management (R22.2 R23.1)
TX1: Teensy and ICs (U1.3), Communication (R42.1)
TX2: Teensy and ICs (U1.10), Communication (R51.1)

## Assembly variants
Production: not fitted J4 J8 J8 J? R1 R2 R3 R4 R5 R6 R8 R9 R19 R21 R36 R40 R41 R42 R42 R43 R45 R47 R47 R48 R48 R48 R49 R50 R52 R56 R? R? R? R? R? R? R? R? R? SW3
